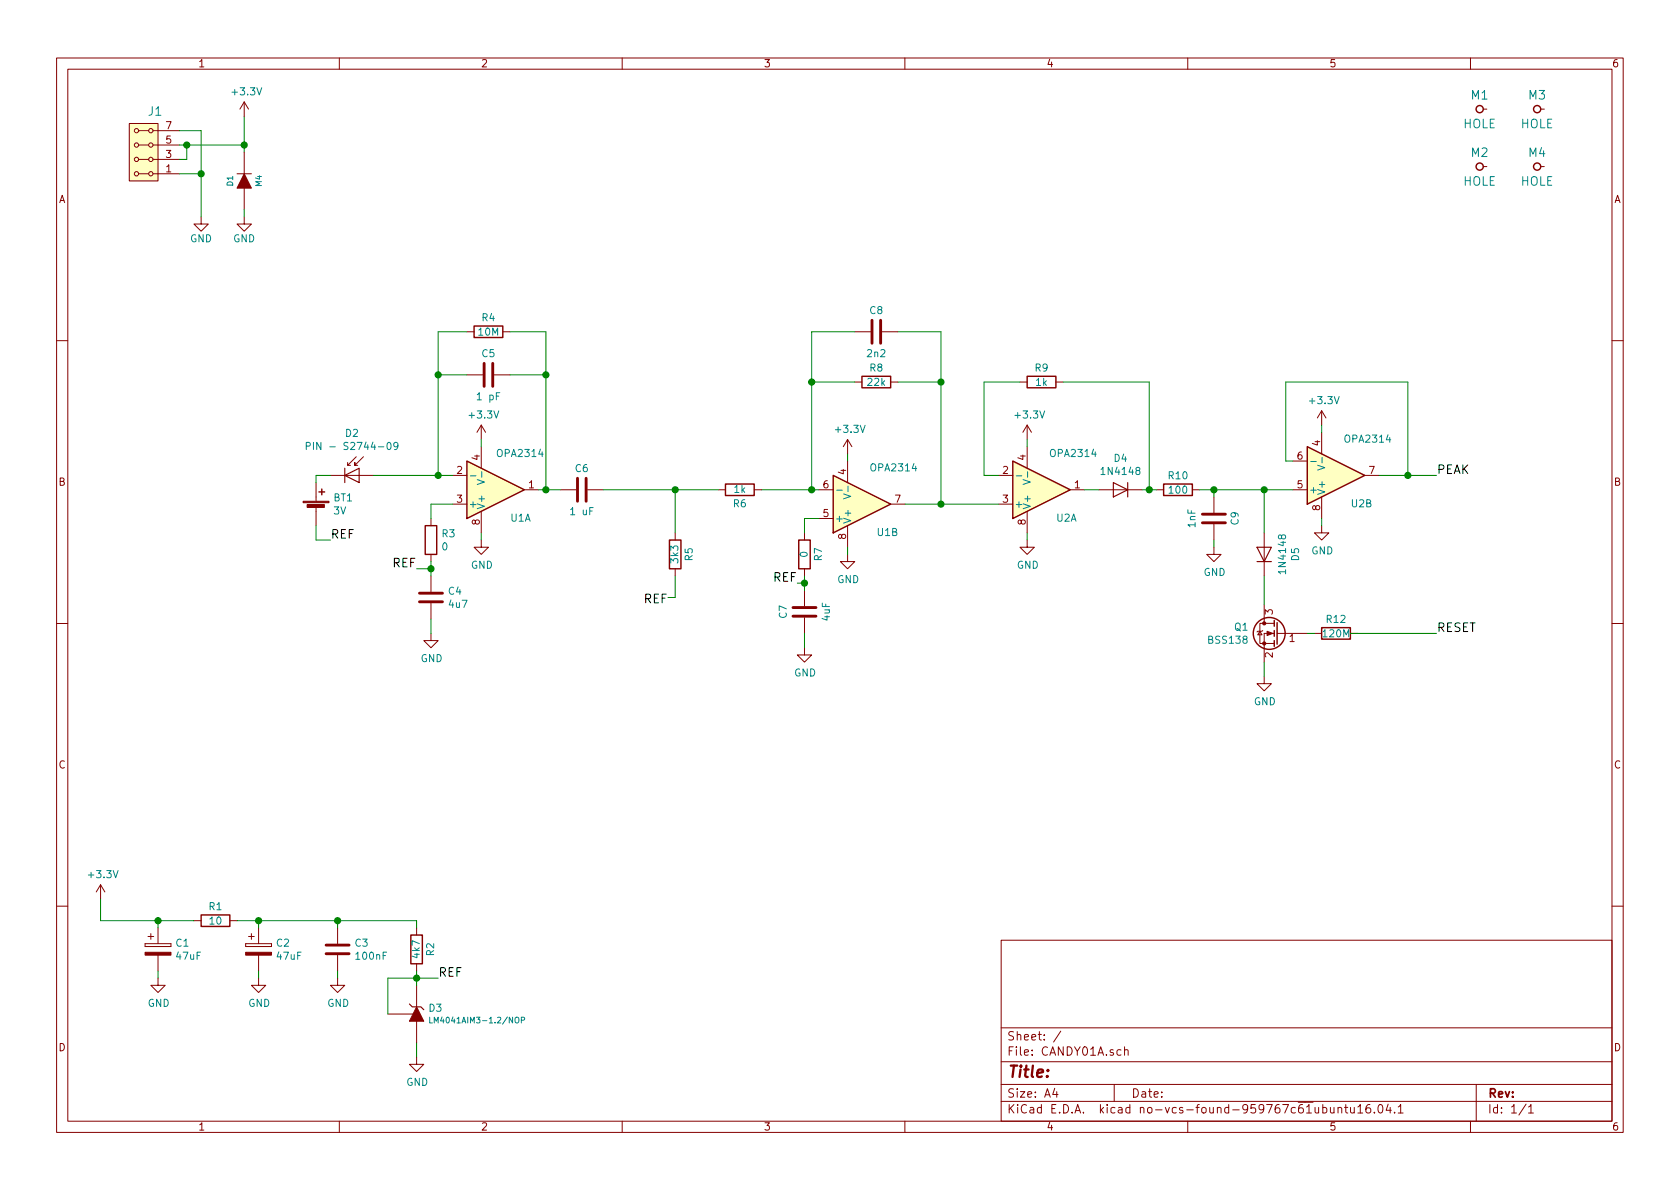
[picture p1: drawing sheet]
EESchema Schematic File Version 2
LIBS:74xgxx
LIBS:74xx
LIBS:ac-dc
LIBS:actel
LIBS:adc-dac
LIBS:Altera
LIBS:analog_devices
LIBS:analog_switches
LIBS:atmel
LIBS:audio
LIBS:brooktre
LIBS:cmos4000
LIBS:cmos_ieee
LIBS:conn
LIBS:contrib
LIBS:cypress
LIBS:dc-dc
LIBS:device
LIBS:digital-audio
LIBS:diode
LIBS:display
LIBS:dsp
LIBS:elec-unifil
LIBS:ESD_Protection
LIBS:ftdi
LIBS:gennum
LIBS:graphic
LIBS:hc11
LIBS:intel
LIBS:interface
LIBS:ir
LIBS:Lattice
LIBS:linear
LIBS:logo
LIBS:maxim
LIBS:mechanical
LIBS:memory
LIBS:microchip_dspic33dsc
LIBS:microchip
LIBS:microchip_pic10mcu
LIBS:microchip_pic12mcu
LIBS:microchip_pic16mcu
LIBS:microchip_pic18mcu
LIBS:microchip_pic32mcu
LIBS:microcontrollers
LIBS:motor_drivers
LIBS:motorola
LIBS:msp430
LIBS:nordicsemi
LIBS:nxp_armmcu
LIBS:onsemi
LIBS:opto
LIBS:Oscillators
LIBS:philips
LIBS:powerint
LIBS:power
LIBS:Power_Management
LIBS:pspice
LIBS:references
LIBS:regul
LIBS:relays
LIBS:rfcom
LIBS:sensors
LIBS:silabs
LIBS:siliconi
LIBS:stm32
LIBS:stm8
LIBS:supertex
LIBS:switches
LIBS:texas
LIBS:transf
LIBS:transistors
LIBS:ttl_ieee
LIBS:valves
LIBS:video
LIBS:Xicor
LIBS:xilinx
LIBS:Zilog
LIBS:CANDY01A-cache
EELAYER 25 0
EELAYER END
$Descr A4 11693 8268
encoding utf-8
Sheet 1 1
Title ""
Date ""
Rev ""
Comp ""
Comment1 ""
Comment2 ""
Comment3 ""
Comment4 ""
$EndDescr
$Comp
L HOLE M1
U 1 1
P 10300 750
F 0 "M1" H 10300 850 60  0000 C CNN
F 1 "HOLE" H 10300 650 60  0000 C CNN
F 2 "Mlab_Mechanical:MountingHole_3mm" H 10300 750 60  0001 C CNN
F 3 "" H 10300 750 60  0000 C CNN
	1    10300 750 
	1    0    0    -1  
$EndComp
$Comp
L HOLE M3
U 1 1
P 10700 750
F 0 "M3" H 10700 850 60  0000 C CNN
F 1 "HOLE" H 10700 650 60  0000 C CNN
F 2 "Mlab_Mechanical:MountingHole_3mm" H 10700 750 60  0001 C CNN
F 3 "" H 10700 750 60  0000 C CNN
	1    10700 750 
	1    0    0    -1  
$EndComp
$Comp
L HOLE M2
U 1 1
P 10300 1150
F 0 "M2" H 10300 1250 60  0000 C CNN
F 1 "HOLE" H 10300 1050 60  0000 C CNN
F 2 "Mlab_Mechanical:MountingHole_3mm" H 10300 1150 60  0001 C CNN
F 3 "" H 10300 1150 60  0000 C CNN
	1    10300 1150
	1    0    0    -1  
$EndComp
$Comp
L HOLE M4
U 1 1
P 10700 1150
F 0 "M4" H 10700 1250 60  0000 C CNN
F 1 "HOLE" H 10700 1050 60  0000 C CNN
F 2 "Mlab_Mechanical:MountingHole_3mm" H 10700 1150 60  0001 C CNN
F 3 "" H 10700 1150 60  0000 C CNN
	1    10700 1150
	1    0    0    -1  
$EndComp
$Comp
L HEADER_2x04_PARALLEL J1
U 1 1
P 1000 1050
F 0 "J1" H 919 769 60  0000 C CNN
F 1 "HEADER_2x04_PARALLEL" H 919 769 60  0001 C CNN
F 2 "Mlab_Pin_Headers:Straight_2x04" H -3600 -1800 60  0001 C CNN
F 3 "" H -3600 -1800 60  0000 C CNN
	1    1000 1050
	-1   0    0    1   
$EndComp
$Comp
L GND #PWR5
U 1 1
P 1700 1500
F 0 "#PWR5" H 1700 1250 50  0001 C CNN
F 1 "GND" H 1700 1350 50  0000 C CNN
F 2 "" H 1700 1500 50  0000 C CNN
F 3 "" H 1700 1500 50  0000 C CNN
	1    1700 1500
	1    0    0    -1  
$EndComp
$Comp
L DIODE-RESCUE-CANDY01A D1
U 1 1
P 1700 1250
F 0 "D1" H 1700 1350 40  0000 C CNN
F 1 "M4" H 1700 1150 40  0000 C CNN
F 2 "Mlab_D:Diode-SMA_Standard" H 1700 1250 60  0001 C CNN
F 3 "" H 1700 1250 60  0000 C CNN
	1    1700 1250
	0    -1   -1   0   
$EndComp
Wire Wire Line
	1250 900  1400 900 
Wire Wire Line
	1400 900  1400 1500
Wire Wire Line
	1250 1200 1400 1200
Connection ~ 1400 1200
Wire Wire Line
	1250 1000 1700 1000
Wire Wire Line
	1700 800  1700 1050
Wire Wire Line
	1250 1100 1300 1100
Wire Wire Line
	1300 1100 1300 1000
Connection ~ 1300 1000
Connection ~ 1700 1000
$Comp
L GND #PWR3
U 1 1
P 1400 1500
F 0 "#PWR3" H 1400 1250 50  0001 C CNN
F 1 "GND" H 1400 1350 50  0000 C CNN
F 2 "" H 1400 1500 50  0000 C CNN
F 3 "" H 1400 1500 50  0000 C CNN
	1    1400 1500
	1    0    0    -1  
$EndComp
Wire Wire Line
	1700 1450 1700 1500
$Comp
L OPA2340 U1
U 1 1
P 3450 3400
F 0 "U1" H 3550 3600 50  0000 L CNN
F 1 "OPA2314" H 3450 3150 50  0000 L CNN
F 2 "" H 1200 200 50  0001 C CNN
F 3 "" H 1300 100 50  0001 C CNN
	1    3450 3400
	1    0    0    1   
$EndComp
$Comp
L Battery_Cell BT1
U 1 1
P 2200 3550
F 0 "BT1" H 2318 3646 50  0000 L CNN
F 1 "3V" H 2318 3555 50  0000 L CNN
F 2 "" V 700 560 50  0001 C CNN
F 3 "" V 700 560 50  0001 C CNN
	1    2200 3550
	1    0    0    -1  
$EndComp
$Comp
L D_Photo D2
U 1 1
P 2500 3300
F 0 "D2" H 2450 3595 50  0000 C CNN
F 1 "PIN - S2744-09" H 2450 3504 50  0000 C CNN
F 2 "" H 750 350 50  0001 C CNN
F 3 "" H 750 350 50  0001 C CNN
	1    2500 3300
	1    0    0    -1  
$EndComp
$Comp
L R R3
U 1 1
P 3000 3750
F 0 "R3" H 3070 3796 50  0000 L CNN
F 1 "0" H 3070 3705 50  0000 L CNN
F 2 "" V 780 250 50  0001 C CNN
F 3 "" H 850 250 50  0001 C CNN
	1    3000 3750
	1    0    0    -1  
$EndComp
$Comp
L C C4
U 1 1
P 3000 4150
F 0 "C4" H 3115 4196 50  0000 L CNN
F 1 "4u7" H 3115 4105 50  0000 L CNN
F 2 "" H 588 350 50  0001 C CNN
F 3 "" H 550 500 50  0001 C CNN
	1    3000 4150
	1    0    0    -1  
$EndComp
$Comp
L C C5
U 1 1
P 3400 2600
F 0 "C5" V 3250 2600 50  0000 C CNN
F 1 "1 pF" V 3550 2600 50  0000 C CNN
F 2 "" H 988 -1200 50  0001 C CNN
F 3 "" H 950 -1050 50  0001 C CNN
	1    3400 2600
	0    1    1    0   
$EndComp
$Comp
L R R4
U 1 1
P 3400 2300
F 0 "R4" V 3300 2300 50  0000 C CNN
F 1 "10M" V 3400 2300 50  0000 C CNN
F 2 "" V 1180 -1200 50  0001 C CNN
F 3 "" H 1250 -1200 50  0001 C CNN
	1    3400 2300
	0    1    1    0   
$EndComp
$Comp
L OPA2340 U1
U 2 1
P 6000 3500
F 0 "U1" H 6100 3700 50  0000 L CNN
F 1 "OPA2314" H 6050 3250 50  0000 L CNN
F 2 "" H 3750 300 50  0001 C CNN
F 3 "" H 3850 200 50  0001 C CNN
	2    6000 3500
	1    0    0    1   
$EndComp
$Comp
L R R7
U 1 1
P 5600 3850
F 0 "R7" V 5500 3850 50  0000 C CNN
F 1 "0" V 5600 3850 50  0000 C CNN
F 2 "" V 1330 950 50  0001 C CNN
F 3 "" H 1400 950 50  0001 C CNN
	1    5600 3850
	-1   0    0    1   
$EndComp
$Comp
L R R8
U 1 1
P 6100 2650
F 0 "R8" V 6000 2650 50  0000 C CNN
F 1 "22k" V 6100 2650 50  0000 C CNN
F 2 "" V 1830 -250 50  0001 C CNN
F 3 "" H 1900 -250 50  0001 C CNN
	1    6100 2650
	0    1    1    0   
$EndComp
$Comp
L C C8
U 1 1
P 6100 2300
F 0 "C8" V 5950 2300 50  0000 C CNN
F 1 "2n2" V 6250 2300 50  0000 C CNN
F 2 "" H 3688 -1500 50  0001 C CNN
F 3 "" H 3650 -1350 50  0001 C CNN
	1    6100 2300
	0    1    1    0   
$EndComp
$Comp
L C C7
U 1 1
P 5600 4250
F 0 "C7" V 5450 4250 50  0000 C CNN
F 1 "4uF" V 5750 4250 50  0000 C CNN
F 2 "" H 3188 450 50  0001 C CNN
F 3 "" H 3150 600 50  0001 C CNN
	1    5600 4250
	1    0    0    -1  
$EndComp
$Comp
L OPA2340 U2
U 1 1
P 7250 3400
F 0 "U2" H 7350 3600 50  0000 L CNN
F 1 "OPA2314" H 7300 3150 50  0000 L CNN
F 2 "" H 5000 200 50  0001 C CNN
F 3 "" H 5100 100 50  0001 C CNN
	1    7250 3400
	1    0    0    1   
$EndComp
$Comp
L R R9
U 1 1
P 7250 2650
F 0 "R9" V 7150 2650 50  0000 C CNN
F 1 "1k" V 7250 2650 50  0000 C CNN
F 2 "" V 2980 -250 50  0001 C CNN
F 3 "" H 3050 -250 50  0001 C CNN
	1    7250 2650
	0    1    1    0   
$EndComp
$Comp
L D D4
U 1 1
P 7800 3400
F 0 "D4" H 7800 3184 50  0000 C CNN
F 1 "1N4148" H 7800 3275 50  0000 C CNN
F 2 "" H 2050 1800 50  0001 C CNN
F 3 "" H 2050 1800 50  0001 C CNN
	1    7800 3400
	-1   0    0    1   
$EndComp
$Comp
L R R10
U 1 1
P 8200 3400
F 0 "R10" V 8100 3400 50  0000 C CNN
F 1 "100" V 8200 3400 50  0000 C CNN
F 2 "" V 3930 500 50  0001 C CNN
F 3 "" H 4000 500 50  0001 C CNN
	1    8200 3400
	0    1    1    0   
$EndComp
$Comp
L C C9
U 1 1
P 8450 3600
F 0 "C9" V 8300 3600 50  0000 C CNN
F 1 "1nF" V 8600 3600 50  0000 C CNN
F 2 "" H 6038 -200 50  0001 C CNN
F 3 "" H 6000 -50 50  0001 C CNN
	1    8450 3600
	-1   0    0    1   
$EndComp
$Comp
L OPA2340 U2
U 2 1
P 9300 3300
F 0 "U2" H 9400 3500 50  0000 L CNN
F 1 "OPA2314" H 9350 3050 50  0000 L CNN
F 2 "" H 7050 100 50  0001 C CNN
F 3 "" H 7150 0   50  0001 C CNN
	2    9300 3300
	1    0    0    1   
$EndComp
Wire Wire Line
	2200 3350 2200 3300
Wire Wire Line
	2200 3300 2300 3300
Wire Wire Line
	2600 3300 3150 3300
Wire Wire Line
	3150 3500 3000 3500
Wire Wire Line
	3000 3500 3000 3600
$Comp
L GND #PWR9
U 1 1
P 3000 4400
F 0 "#PWR9" H 200 350 50  0001 C CNN
F 1 "GND" H 3005 4227 50  0000 C CNN
F 2 "" H 200 600 50  0001 C CNN
F 3 "" H 200 600 50  0001 C CNN
	1    3000 4400
	1    0    0    -1  
$EndComp
Wire Wire Line
	3000 3900 3000 4000
Wire Wire Line
	3000 4400 3000 4300
Wire Wire Line
	3000 3950 2900 3950
Connection ~ 3000 3950
Connection ~ 3050 3300
Wire Wire Line
	3250 2300 3050 2300
Connection ~ 3800 3400
Wire Wire Line
	3550 2300 3800 2300
Wire Wire Line
	5300 3400 5700 3400
$Comp
L GND #PWR12
U 1 1
P 5600 4500
F 0 "#PWR12" H 2800 450 50  0001 C CNN
F 1 "GND" H 5605 4327 50  0000 C CNN
F 2 "" H 2800 700 50  0001 C CNN
F 3 "" H 2800 700 50  0001 C CNN
	1    5600 4500
	1    0    0    -1  
$EndComp
Wire Wire Line
	5600 3700 5600 3600
Wire Wire Line
	5600 3600 5700 3600
Wire Wire Line
	5600 4000 5600 4100
Wire Wire Line
	5600 4500 5600 4400
Wire Wire Line
	5600 4050 5550 4050
Connection ~ 5600 4050
Wire Wire Line
	5650 2300 5650 3400
Wire Wire Line
	3750 3400 3900 3400
Connection ~ 5650 3400
Wire Wire Line
	6300 3500 6950 3500
Wire Wire Line
	6550 2300 6550 3500
Connection ~ 5650 2650
Connection ~ 6550 2650
Wire Wire Line
	5650 2650 5950 2650
Wire Wire Line
	6250 2650 6550 2650
Wire Wire Line
	6250 2300 6550 2300
Wire Wire Line
	5650 2300 5950 2300
Connection ~ 6550 3500
Wire Wire Line
	7100 2650 6850 2650
Wire Wire Line
	6850 2650 6850 3300
Wire Wire Line
	6850 3300 6950 3300
Wire Wire Line
	7400 2650 8000 2650
Wire Wire Line
	7550 3400 7650 3400
Wire Wire Line
	8000 2650 8000 3400
Wire Wire Line
	7950 3400 8050 3400
Connection ~ 8000 3400
Wire Wire Line
	8450 3400 8450 3450
Connection ~ 8450 3400
Wire Wire Line
	8950 3200 8950 2650
Wire Wire Line
	8950 2650 9800 2650
Wire Wire Line
	9800 2650 9800 3300
Wire Wire Line
	9600 3300 10000 3300
Wire Wire Line
	8950 3200 9000 3200
Connection ~ 9800 3300
$Comp
L Q_NMOS_GSD Q1
U 1 1
P 8900 4400
F 0 "Q1" H 9106 4446 50  0000 L CNN
F 1 "BSS138" H 9106 4355 50  0000 L CNN
F 2 "" H 1100 1100 50  0001 C CNN
F 3 "" H 900 1000 50  0001 C CNN
	1    8900 4400
	-1   0    0    -1  
$EndComp
$Comp
L GND #PWR18
U 1 1
P 8800 4700
F 0 "#PWR18" H 8850 4750 50  0001 C CNN
F 1 "GND" H 8805 4527 50  0000 C CNN
F 2 "" H 1250 1100 50  0001 C CNN
F 3 "" H 1250 1100 50  0001 C CNN
	1    8800 4700
	1    0    0    -1  
$EndComp
Wire Wire Line
	8800 4600 8800 4700
$Comp
L R R12
U 1 1
P 9300 4400
F 0 "R12" V 9200 4400 50  0000 C CNN
F 1 "120M" V 9300 4400 50  0000 C CNN
F 2 "" V 5030 1500 50  0001 C CNN
F 3 "" H 5100 1500 50  0001 C CNN
	1    9300 4400
	0    1    1    0   
$EndComp
Wire Wire Line
	9100 4400 9150 4400
Wire Wire Line
	9400 4400 10000 4400
$Comp
L GND #PWR17
U 1 1
P 8450 3800
F 0 "#PWR17" H 8500 3850 50  0001 C CNN
F 1 "GND" H 8455 3627 50  0000 C CNN
F 2 "" H 900 200 50  0001 C CNN
F 3 "" H 900 200 50  0001 C CNN
	1    8450 3800
	1    0    0    -1  
$EndComp
Text Label 10000 3300 0    60   ~ 0
PEAK
Text Label 10000 4400 0    60   ~ 0
RESET
Wire Wire Line
	8450 3800 8450 3750
Wire Wire Line
	2200 3650 2200 3750
Wire Wire Line
	2200 3750 2300 3750
Text Label 2300 3750 0    60   ~ 0
REF
Text Label 2900 3950 2    60   ~ 0
REF
Text Label 5550 4050 2    60   ~ 0
REF
$Comp
L GND #PWR11
U 1 1
P 3350 3750
F 0 "#PWR11" H 3400 3800 50  0001 C CNN
F 1 "GND" H 3355 3577 50  0000 C CNN
F 2 "" H -4200 150 50  0001 C CNN
F 3 "" H -4200 150 50  0001 C CNN
	1    3350 3750
	1    0    0    -1  
$EndComp
$Comp
L GND #PWR14
U 1 1
P 5900 3850
F 0 "#PWR14" H 5950 3900 50  0001 C CNN
F 1 "GND" H 5905 3677 50  0000 C CNN
F 2 "" H -1650 250 50  0001 C CNN
F 3 "" H -1650 250 50  0001 C CNN
	1    5900 3850
	1    0    0    -1  
$EndComp
$Comp
L GND #PWR16
U 1 1
P 7150 3750
F 0 "#PWR16" H 7200 3800 50  0001 C CNN
F 1 "GND" H 7155 3577 50  0000 C CNN
F 2 "" H -400 150 50  0001 C CNN
F 3 "" H -400 150 50  0001 C CNN
	1    7150 3750
	1    0    0    -1  
$EndComp
$Comp
L GND #PWR20
U 1 1
P 9200 3650
F 0 "#PWR20" H 9250 3700 50  0001 C CNN
F 1 "GND" H 9205 3477 50  0000 C CNN
F 2 "" H 1650 50  50  0001 C CNN
F 3 "" H 1650 50  50  0001 C CNN
	1    9200 3650
	1    0    0    -1  
$EndComp
Wire Wire Line
	9200 3650 9200 3600
Wire Wire Line
	7150 3750 7150 3700
Wire Wire Line
	3350 3750 3350 3700
$Comp
L +3.3V #PWR10
U 1 1
P 3350 3050
F 0 "#PWR10" H -1250 -1150 50  0001 C CNN
F 1 "+3.3V" H 3365 3223 50  0000 C CNN
F 2 "" H -1250 -1000 50  0001 C CNN
F 3 "" H -1250 -1000 50  0001 C CNN
	1    3350 3050
	1    0    0    -1  
$EndComp
$Comp
L +3.3V #PWR13
U 1 1
P 5900 3150
F 0 "#PWR13" H 1300 -1050 50  0001 C CNN
F 1 "+3.3V" H 5915 3323 50  0000 C CNN
F 2 "" H 1300 -900 50  0001 C CNN
F 3 "" H 1300 -900 50  0001 C CNN
	1    5900 3150
	1    0    0    -1  
$EndComp
$Comp
L +3.3V #PWR15
U 1 1
P 7150 3050
F 0 "#PWR15" H 2550 -1150 50  0001 C CNN
F 1 "+3.3V" H 7165 3223 50  0000 C CNN
F 2 "" H 2550 -1000 50  0001 C CNN
F 3 "" H 2550 -1000 50  0001 C CNN
	1    7150 3050
	1    0    0    -1  
$EndComp
$Comp
L +3.3V #PWR19
U 1 1
P 9200 2950
F 0 "#PWR19" H 4600 -1250 50  0001 C CNN
F 1 "+3.3V" H 9215 3123 50  0000 C CNN
F 2 "" H 4600 -1100 50  0001 C CNN
F 3 "" H 4600 -1100 50  0001 C CNN
	1    9200 2950
	1    0    0    -1  
$EndComp
Wire Wire Line
	9200 3000 9200 2950
Wire Wire Line
	7150 3100 7150 3050
Wire Wire Line
	5900 3200 5900 3150
Wire Wire Line
	3350 3100 3350 3050
$Comp
L CP C1
U 1 1
P 1100 6600
F 0 "C1" H 1218 6646 50  0000 L CNN
F 1 "47uF" H 1218 6555 50  0000 L CNN
F 2 "" H -2962 1150 50  0001 C CNN
F 3 "" H -3000 1300 50  0001 C CNN
	1    1100 6600
	1    0    0    -1  
$EndComp
$Comp
L CP C2
U 1 1
P 1800 6600
F 0 "C2" H 1918 6646 50  0000 L CNN
F 1 "47uF" H 1918 6555 50  0000 L CNN
F 2 "" H -2262 1150 50  0001 C CNN
F 3 "" H -2300 1300 50  0001 C CNN
	1    1800 6600
	1    0    0    -1  
$EndComp
$Comp
L C C3
U 1 1
P 2350 6600
F 0 "C3" H 2465 6646 50  0000 L CNN
F 1 "100nF" H 2465 6555 50  0000 L CNN
F 2 "" H -62 2800 50  0001 C CNN
F 3 "" H -100 2950 50  0001 C CNN
	1    2350 6600
	1    0    0    -1  
$EndComp
$Comp
L +3.3V #PWR1
U 1 1
P 700 6250
F 0 "#PWR1" H -3900 2050 50  0001 C CNN
F 1 "+3.3V" H 715 6423 50  0000 C CNN
F 2 "" H -3900 2200 50  0001 C CNN
F 3 "" H -3900 2200 50  0001 C CNN
	1    700  6250
	1    0    0    -1  
$EndComp
$Comp
L R R1
U 1 1
P 1500 6400
F 0 "R1" V 1400 6400 50  0000 C CNN
F 1 "10" V 1500 6400 50  0000 C CNN
F 2 "" V -720 2900 50  0001 C CNN
F 3 "" H -650 2900 50  0001 C CNN
	1    1500 6400
	0    1    1    0   
$EndComp
$Comp
L R R2
U 1 1
P 2900 6600
F 0 "R2" V 2800 6600 50  0000 C CNN
F 1 "4k7" V 2900 6600 50  0000 C CNN
F 2 "" V 680 3100 50  0001 C CNN
F 3 "" H 750 3100 50  0001 C CNN
	1    2900 6600
	-1   0    0    1   
$EndComp
$Comp
L REFERENCE D3
U 1 1
P 2900 7050
F 0 "D3" V 2938 6971 50  0000 R CNN
F 1 "LM4041AIM3-1.2/NOP" V 2854 6971 40  0000 R CNN
F 2 "" H -2500 950 60  0000 C CNN
F 3 "" H -2500 950 60  0000 C CNN
	1    2900 7050
	0    -1   -1   0   
$EndComp
$Comp
L GND #PWR8
U 1 1
P 2900 7350
F 0 "#PWR8" H 100 3300 50  0001 C CNN
F 1 "GND" H 2905 7177 50  0000 C CNN
F 2 "" H 100 3550 50  0001 C CNN
F 3 "" H 100 3550 50  0001 C CNN
	1    2900 7350
	1    0    0    -1  
$EndComp
Wire Wire Line
	700  6250 700  6400
Wire Wire Line
	700  6400 1350 6400
Wire Wire Line
	1100 6450 1100 6400
Connection ~ 1100 6400
Wire Wire Line
	1650 6400 2900 6400
Wire Wire Line
	2350 6400 2350 6450
Wire Wire Line
	1800 6450 1800 6400
Connection ~ 1800 6400
Wire Wire Line
	2900 6400 2900 6450
Connection ~ 2350 6400
Wire Wire Line
	2900 6750 2900 6850
Wire Wire Line
	2700 6800 2700 7050
Wire Wire Line
	2700 6800 3050 6800
Connection ~ 2900 6800
Wire Wire Line
	2900 7250 2900 7350
$Comp
L GND #PWR2
U 1 1
P 1100 6800
F 0 "#PWR2" H -1700 2750 50  0001 C CNN
F 1 "GND" H 1105 6627 50  0000 C CNN
F 2 "" H -1700 3000 50  0001 C CNN
F 3 "" H -1700 3000 50  0001 C CNN
	1    1100 6800
	1    0    0    -1  
$EndComp
$Comp
L GND #PWR6
U 1 1
P 1800 6800
F 0 "#PWR6" H -1000 2750 50  0001 C CNN
F 1 "GND" H 1805 6627 50  0000 C CNN
F 2 "" H -1000 3000 50  0001 C CNN
F 3 "" H -1000 3000 50  0001 C CNN
	1    1800 6800
	1    0    0    -1  
$EndComp
$Comp
L GND #PWR7
U 1 1
P 2350 6800
F 0 "#PWR7" H -450 2750 50  0001 C CNN
F 1 "GND" H 2355 6627 50  0000 C CNN
F 2 "" H -450 3000 50  0001 C CNN
F 3 "" H -450 3000 50  0001 C CNN
	1    2350 6800
	1    0    0    -1  
$EndComp
Wire Wire Line
	2350 6800 2350 6750
Wire Wire Line
	1800 6800 1800 6750
Wire Wire Line
	1100 6800 1100 6750
Text Label 3050 6800 0    60   ~ 0
REF
$Comp
L +3.3V #PWR4
U 1 1
P 1700 800
F 0 "#PWR4" H -2900 -3400 50  0001 C CNN
F 1 "+3.3V" H 1715 973 50  0000 C CNN
F 2 "" H -2900 -3250 50  0001 C CNN
F 3 "" H -2900 -3250 50  0001 C CNN
	1    1700 800 
	1    0    0    -1  
$EndComp
$Comp
L C C6
U 1 1
P 4050 3400
F 0 "C6" V 3900 3400 50  0000 C CNN
F 1 "1 uF" V 4200 3400 50  0000 C CNN
F 2 "" H 1638 -400 50  0001 C CNN
F 3 "" H 1600 -250 50  0001 C CNN
	1    4050 3400
	0    1    1    0   
$EndComp
$Comp
L R R5
U 1 1
P 4700 3850
F 0 "R5" V 4600 3850 50  0000 C CNN
F 1 "3k3" V 4700 3850 50  0000 C CNN
F 2 "" V 430 950 50  0001 C CNN
F 3 "" H 500 950 50  0001 C CNN
	1    4700 3850
	-1   0    0    1   
$EndComp
Text Label 4650 4200 2    60   ~ 0
REF
Wire Wire Line
	8800 4200 8800 4000
Wire Wire Line
	8350 3400 9000 3400
Wire Wire Line
	8800 3700 8800 3400
Connection ~ 8800 3400
Wire Wire Line
	3050 2300 3050 3300
Wire Wire Line
	3250 2600 3050 2600
Connection ~ 3050 2600
Wire Wire Line
	3800 2300 3800 3400
Wire Wire Line
	3550 2600 3800 2600
Connection ~ 3800 2600
Wire Wire Line
	4700 4000 4700 4150
Wire Wire Line
	4700 4150 4650 4150
Wire Wire Line
	4700 3700 4700 3400
Connection ~ 4700 3400
$Comp
L R R6
U 1 1
P 5150 3400
F 0 "R6" V 5050 3400 50  0000 C CNN
F 1 "1k" V 5150 3400 50  0000 C CNN
F 2 "" V 880 500 50  0001 C CNN
F 3 "" H 950 500 50  0001 C CNN
	1    5150 3400
	0    -1   -1   0   
$EndComp
Wire Wire Line
	4200 3400 5000 3400
Wire Wire Line
	5900 3850 5900 3800
$Comp
L D D5
U 1 1
P 8800 3850
F 0 "D5" H 8800 3634 50  0000 C CNN
F 1 "1N4148" H 8800 3725 50  0000 C CNN
F 2 "" H 3050 2250 50  0001 C CNN
F 3 "" H 3050 2250 50  0001 C CNN
	1    8800 3850
	0    -1   -1   0   
$EndComp
$EndSCHEMATC
